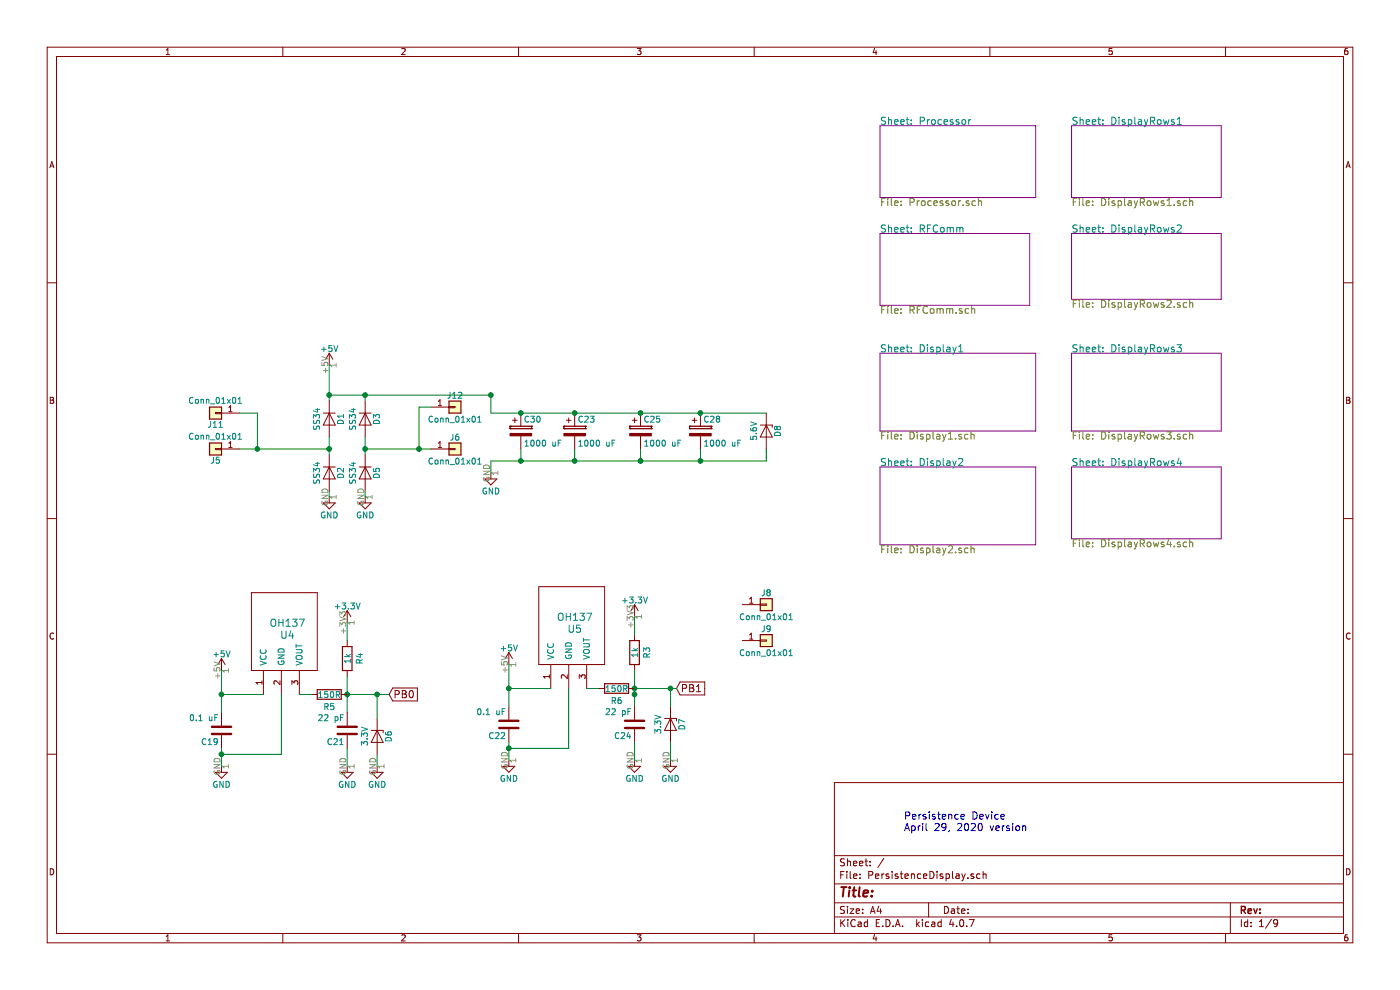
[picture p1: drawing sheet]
EESchema Schematic File Version 2
LIBS:power
LIBS:device
LIBS:switches
LIBS:relays
LIBS:motors
LIBS:transistors
LIBS:conn
LIBS:linear
LIBS:regul
LIBS:74xx
LIBS:cmos4000
LIBS:adc-dac
LIBS:memory
LIBS:xilinx
LIBS:microcontrollers
LIBS:dsp
LIBS:microchip
LIBS:analog_switches
LIBS:motorola
LIBS:texas
LIBS:intel
LIBS:audio
LIBS:interface
LIBS:digital-audio
LIBS:philips
LIBS:display
LIBS:cypress
LIBS:siliconi
LIBS:opto
LIBS:atmel
LIBS:contrib
LIBS:valves
LIBS:PersistenceDisplay-cache
LIBS:stm32f103c8t6
LIBS:AMS1117-3V3
LIBS:nrf24l01
LIBS:MCU_ST_STM32F1
LIBS:oh137
EELAYER 25 0
EELAYER END
$Descr A4 11693 8268
encoding utf-8
Sheet 1 9
Title ""
Date ""
Rev ""
Comp ""
Comment1 ""
Comment2 ""
Comment3 ""
Comment4 ""
$EndDescr
Text Notes 7550 6950 0    60   ~ 0
Persistence Device\nApril 29, 2020 version
$Sheet
S 7350 1050 1300 600 
U 5EA4EAEC
F0 "Processor" 60
F1 "Processor.sch" 60
$EndSheet
$Sheet
S 7350 1950 1250 600 
U 5EA4ED81
F0 "RFComm" 60
F1 "RFComm.sch" 60
$EndSheet
$Comp
L Conn_01x01 J5
U 1 1
P 1800 3750
F 0 "J5" H 1800 3850 50  0000 C CNN
F 1 "Conn_01x01" H 1800 3650 50  0000 C CNN
F 2 "PersistenceDisplay:ContactPad" H 1800 3750 50  0001 C CNN
F 3 "" H 1800 3750 50  0001 C CNN
	1    1800 3750
	-1   0    0    1   
$EndComp
$Comp
L GND #PWR01
U 1 1
P 4100 3950
F 0 "#PWR01" H 4100 3700 50  0001 C CNN
F 1 "GND" H 4100 3800 50  0000 C CNN
F 2 "" H 4100 3950 50  0001 C CNN
F 3 "" H 4100 3950 50  0001 C CNN
	1    4100 3950
	1    0    0    -1  
$EndComp
$Comp
L D_Zener D8
U 1 1
P 6400 3600
F 0 "D8" H 6400 3700 50  0000 C CNN
F 1 "5.6V" H 6400 3500 50  0000 C CNN
F 2 "Diodes_SMD:D_MiniMELF" H 6400 3600 50  0001 C CNN
F 3 "" H 6400 3600 50  0001 C CNN
F 4 "C8062" H 6400 3600 60  0001 C CNN "LCSC"
	1    6400 3600
	0    1    1    0   
$EndComp
$Comp
L D D1
U 1 1
P 2750 3500
F 0 "D1" H 2750 3600 50  0000 C CNN
F 1 "SS34" H 2750 3400 50  0000 C CNN
F 2 "Diodes_SMD:D_SMA" H 2750 3500 50  0001 C CNN
F 3 "" H 2750 3500 50  0001 C CNN
F 4 "C8678" H 2750 3500 60  0001 C CNN "LCSC"
	1    2750 3500
	0    1    1    0   
$EndComp
$Comp
L Conn_01x01 J6
U 1 1
P 3800 3750
F 0 "J6" H 3800 3850 50  0000 C CNN
F 1 "Conn_01x01" H 3800 3650 50  0000 C CNN
F 2 "PersistenceDisplay:ContactPad" H 3800 3750 50  0001 C CNN
F 3 "" H 3800 3750 50  0001 C CNN
	1    3800 3750
	1    0    0    -1  
$EndComp
$Comp
L D D2
U 1 1
P 2750 3950
F 0 "D2" H 2750 4050 50  0000 C CNN
F 1 "SS34" H 2750 3850 50  0000 C CNN
F 2 "Diodes_SMD:D_SMA" H 2750 3950 50  0001 C CNN
F 3 "" H 2750 3950 50  0001 C CNN
F 4 "C8678" H 2750 3950 60  0001 C CNN "LCSC"
	1    2750 3950
	0    1    1    0   
$EndComp
$Comp
L GND #PWR02
U 1 1
P 2750 4150
F 0 "#PWR02" H 2750 3900 50  0001 C CNN
F 1 "GND" H 2750 4000 50  0000 C CNN
F 2 "" H 2750 4150 50  0001 C CNN
F 3 "" H 2750 4150 50  0001 C CNN
	1    2750 4150
	1    0    0    -1  
$EndComp
$Comp
L D D5
U 1 1
P 3050 3950
F 0 "D5" H 3050 4050 50  0000 C CNN
F 1 "SS34" H 3050 3850 50  0000 C CNN
F 2 "Diodes_SMD:D_SMA" H 3050 3950 50  0001 C CNN
F 3 "" H 3050 3950 50  0001 C CNN
F 4 "C8678" H 3050 3950 60  0001 C CNN "LCSC"
	1    3050 3950
	0    1    1    0   
$EndComp
$Comp
L GND #PWR03
U 1 1
P 3050 4150
F 0 "#PWR03" H 3050 3900 50  0001 C CNN
F 1 "GND" H 3050 4000 50  0000 C CNN
F 2 "" H 3050 4150 50  0001 C CNN
F 3 "" H 3050 4150 50  0001 C CNN
	1    3050 4150
	1    0    0    -1  
$EndComp
$Comp
L D D3
U 1 1
P 3050 3500
F 0 "D3" H 3050 3600 50  0000 C CNN
F 1 "SS34" H 3050 3400 50  0000 C CNN
F 2 "Diodes_SMD:D_SMA" H 3050 3500 50  0001 C CNN
F 3 "" H 3050 3500 50  0001 C CNN
F 4 "C8678" H 3050 3500 60  0001 C CNN "LCSC"
	1    3050 3500
	0    1    1    0   
$EndComp
$Comp
L +5V #PWR04
U 1 1
P 2750 3050
F 0 "#PWR04" H 2750 2900 50  0001 C CNN
F 1 "+5V" H 2750 3190 50  0000 C CNN
F 2 "" H 2750 3050 50  0001 C CNN
F 3 "" H 2750 3050 50  0001 C CNN
	1    2750 3050
	1    0    0    -1  
$EndComp
$Comp
L +5V #PWR05
U 1 1
P 1850 5600
F 0 "#PWR05" H 1850 5450 50  0001 C CNN
F 1 "+5V" H 1850 5740 50  0000 C CNN
F 2 "" H 1850 5600 50  0001 C CNN
F 3 "" H 1850 5600 50  0001 C CNN
	1    1850 5600
	1    0    0    -1  
$EndComp
$Comp
L R R4
U 1 1
P 2900 5500
F 0 "R4" V 3000 5500 50  0000 C CNN
F 1 "1k" V 2900 5500 50  0000 C CNN
F 2 "Resistors_SMD:R_0805_HandSoldering" V 2830 5500 50  0001 C CNN
F 3 "" H 2900 5500 50  0001 C CNN
F 4 " C17513" V 2900 5500 60  0001 C CNN "LCSC"
	1    2900 5500
	1    0    0    1   
$EndComp
Text GLabel 3250 5800 2    60   Input ~ 0
PB0
$Comp
L GND #PWR06
U 1 1
P 1850 6400
F 0 "#PWR06" H 1850 6150 50  0001 C CNN
F 1 "GND" H 1850 6250 50  0000 C CNN
F 2 "" H 1850 6400 50  0001 C CNN
F 3 "" H 1850 6400 50  0001 C CNN
	1    1850 6400
	1    0    0    -1  
$EndComp
$Sheet
S 7350 2950 1300 650 
U 5EA63265
F0 "Display1" 60
F1 "Display1.sch" 60
$EndSheet
$Sheet
S 7350 3900 1300 650 
U 5EA6E09A
F0 "Display2" 60
F1 "Display2.sch" 60
$EndSheet
$Sheet
S 8950 1050 1250 600 
U 5EA76F13
F0 "DisplayRows1" 60
F1 "DisplayRows1.sch" 60
$EndSheet
$Sheet
S 8950 3900 1250 600 
U 5EA79004
F0 "DisplayRows4" 60
F1 "DisplayRows4.sch" 60
$EndSheet
$Sheet
S 8950 1950 1250 550 
U 5EA7D7AC
F0 "DisplayRows2" 60
F1 "DisplayRows2.sch" 60
$EndSheet
$Sheet
S 8950 2950 1250 650 
U 5EA7D7CD
F0 "DisplayRows3" 60
F1 "DisplayRows3.sch" 60
$EndSheet
$Comp
L CP C30
U 1 1
P 4350 3600
F 0 "C30" H 4375 3700 50  0000 L CNN
F 1 "1000 uF" H 4375 3500 50  0000 L CNN
F 2 "Capacitors_SMD:CP_Elec_10x10.5" H 4388 3450 50  0001 C CNN
F 3 "" H 4350 3600 50  0001 C CNN
	1    4350 3600
	1    0    0    -1  
$EndComp
$Comp
L Conn_01x01 J8
U 1 1
P 6400 5050
F 0 "J8" H 6400 5150 50  0000 C CNN
F 1 "Conn_01x01" H 6400 4950 50  0000 C CNN
F 2 "PersistenceDisplay:BigSlot" H 6400 5050 50  0001 C CNN
F 3 "" H 6400 5050 50  0001 C CNN
	1    6400 5050
	1    0    0    -1  
$EndComp
$Comp
L Conn_01x01 J9
U 1 1
P 6400 5350
F 0 "J9" H 6400 5450 50  0000 C CNN
F 1 "Conn_01x01" H 6400 5250 50  0000 C CNN
F 2 "PersistenceDisplay:BigSlot" H 6400 5350 50  0001 C CNN
F 3 "" H 6400 5350 50  0001 C CNN
	1    6400 5350
	1    0    0    -1  
$EndComp
$Comp
L Conn_01x01 J11
U 1 1
P 1800 3450
F 0 "J11" H 1800 3550 50  0000 C CNN
F 1 "Conn_01x01" H 1800 3350 50  0000 C CNN
F 2 "PersistenceDisplay:ContactPad" H 1800 3450 50  0001 C CNN
F 3 "" H 1800 3450 50  0001 C CNN
	1    1800 3450
	-1   0    0    1   
$EndComp
$Comp
L Conn_01x01 J12
U 1 1
P 3800 3400
F 0 "J12" H 3800 3500 50  0000 C CNN
F 1 "Conn_01x01" H 3800 3300 50  0000 C CNN
F 2 "PersistenceDisplay:ContactPad" H 3800 3400 50  0001 C CNN
F 3 "" H 3800 3400 50  0001 C CNN
	1    3800 3400
	1    0    0    -1  
$EndComp
$Comp
L CP C23
U 1 1
P 4800 3600
F 0 "C23" H 4825 3700 50  0000 L CNN
F 1 "1000 uF" H 4825 3500 50  0000 L CNN
F 2 "Capacitors_SMD:CP_Elec_10x10.5" H 4838 3450 50  0001 C CNN
F 3 "" H 4800 3600 50  0001 C CNN
	1    4800 3600
	1    0    0    -1  
$EndComp
$Comp
L CP C25
U 1 1
P 5350 3600
F 0 "C25" H 5375 3700 50  0000 L CNN
F 1 "1000 uF" H 5375 3500 50  0000 L CNN
F 2 "Capacitors_SMD:CP_Elec_10x10.5" H 5388 3450 50  0001 C CNN
F 3 "" H 5350 3600 50  0001 C CNN
	1    5350 3600
	1    0    0    -1  
$EndComp
$Comp
L CP C28
U 1 1
P 5850 3600
F 0 "C28" H 5875 3700 50  0000 L CNN
F 1 "1000 uF" H 5875 3500 50  0000 L CNN
F 2 "Capacitors_SMD:CP_Elec_10x10.5" H 5888 3450 50  0001 C CNN
F 3 "" H 5850 3600 50  0001 C CNN
	1    5850 3600
	1    0    0    -1  
$EndComp
$Comp
L OH137 U4
U 1 1
P 2400 5300
F 0 "U4" H 2400 5300 60  0000 C CNN
F 1 "OH137" H 2400 5400 60  0000 C CNN
F 2 "TO_SOT_Packages_THT:TO-92_Inline_Wide" H 2400 5300 60  0001 C CNN
F 3 "" H 2400 5300 60  0001 C CNN
	1    2400 5300
	1    0    0    -1  
$EndComp
$Comp
L C C19
U 1 1
P 1850 6100
F 0 "C19" H 1875 6200 50  0000 L CNN
F 1 "0.1 uF" H 1875 6000 50  0000 L CNN
F 2 "Capacitors_SMD:C_0805_HandSoldering" H 1888 5950 50  0001 C CNN
F 3 "" H 1850 6100 50  0001 C CNN
F 4 "C49678" H 1850 6100 60  0001 C CNN "LCSC"
	1    1850 6100
	-1   0    0    1   
$EndComp
Wire Wire Line
	4100 3850 4100 3950
Wire Wire Line
	2750 3650 2750 3800
Wire Wire Line
	2000 3750 2750 3750
Connection ~ 2750 3750
Wire Wire Line
	2750 3050 2750 3350
Wire Wire Line
	2750 4150 2750 4100
Wire Wire Line
	3050 4150 3050 4100
Wire Wire Line
	3050 3650 3050 3800
Wire Wire Line
	3050 3750 3600 3750
Connection ~ 3050 3750
Wire Wire Line
	3050 3350 3050 3300
Wire Wire Line
	2750 3300 4100 3300
Connection ~ 2750 3300
Connection ~ 3050 3300
Wire Wire Line
	2150 3450 2150 3750
Connection ~ 2150 3750
Connection ~ 3500 3750
Connection ~ 4100 3300
Wire Wire Line
	2000 3450 2150 3450
Wire Wire Line
	3500 3400 3600 3400
Wire Wire Line
	4100 3300 4100 3450
Wire Wire Line
	4350 3750 4350 3850
Wire Wire Line
	4100 3850 6400 3850
Wire Wire Line
	4100 3450 6400 3450
Connection ~ 4350 3450
Wire Wire Line
	4800 3850 4800 3750
Connection ~ 4350 3850
Connection ~ 4800 3450
Wire Wire Line
	5350 3850 5350 3750
Connection ~ 4800 3850
Connection ~ 5350 3450
Wire Wire Line
	5850 3850 5850 3750
Connection ~ 5350 3850
Connection ~ 5850 3450
Wire Wire Line
	6400 3850 6400 3750
Connection ~ 5850 3850
Wire Wire Line
	3500 3400 3500 3750
Wire Wire Line
	1850 5600 1850 5950
Wire Wire Line
	1850 5800 2200 5800
Wire Wire Line
	2900 5650 2900 5950
Wire Wire Line
	2900 5200 2900 5350
Connection ~ 1850 5800
Wire Wire Line
	1850 6250 1850 6400
$Comp
L C C21
U 1 1
P 2900 6100
F 0 "C21" H 2925 6200 50  0000 L CNN
F 1 "22 pF" H 2925 6000 50  0000 L CNN
F 2 "Capacitors_SMD:C_0805_HandSoldering" H 2938 5950 50  0001 C CNN
F 3 "" H 2900 6100 50  0001 C CNN
F 4 " C1804" H 2900 6100 60  0001 C CNN "LCSC"
	1    2900 6100
	-1   0    0    1   
$EndComp
$Comp
L GND #PWR07
U 1 1
P 2900 6400
F 0 "#PWR07" H 2900 6150 50  0001 C CNN
F 1 "GND" H 2900 6250 50  0000 C CNN
F 2 "" H 2900 6400 50  0001 C CNN
F 3 "" H 2900 6400 50  0001 C CNN
	1    2900 6400
	1    0    0    -1  
$EndComp
Wire Wire Line
	2900 6400 2900 6250
Connection ~ 2900 5800
Wire Wire Line
	1850 6300 2350 6300
Wire Wire Line
	2350 6300 2350 5800
Connection ~ 1850 6300
$Comp
L +5V #PWR08
U 1 1
P 4250 5550
F 0 "#PWR08" H 4250 5400 50  0001 C CNN
F 1 "+5V" H 4250 5690 50  0000 C CNN
F 2 "" H 4250 5550 50  0001 C CNN
F 3 "" H 4250 5550 50  0001 C CNN
	1    4250 5550
	1    0    0    -1  
$EndComp
$Comp
L R R3
U 1 1
P 5300 5450
F 0 "R3" V 5400 5450 50  0000 C CNN
F 1 "1k" V 5300 5450 50  0000 C CNN
F 2 "Resistors_SMD:R_0805_HandSoldering" V 5230 5450 50  0001 C CNN
F 3 "" H 5300 5450 50  0001 C CNN
F 4 " C17513" V 5300 5450 60  0001 C CNN "LCSC"
	1    5300 5450
	1    0    0    1   
$EndComp
Text GLabel 5650 5750 2    60   Input ~ 0
PB1
$Comp
L GND #PWR09
U 1 1
P 4250 6350
F 0 "#PWR09" H 4250 6100 50  0001 C CNN
F 1 "GND" H 4250 6200 50  0000 C CNN
F 2 "" H 4250 6350 50  0001 C CNN
F 3 "" H 4250 6350 50  0001 C CNN
	1    4250 6350
	1    0    0    -1  
$EndComp
$Comp
L OH137 U5
U 1 1
P 4800 5250
F 0 "U5" H 4800 5250 60  0000 C CNN
F 1 "OH137" H 4800 5350 60  0000 C CNN
F 2 "TO_SOT_Packages_THT:TO-92_Inline_Wide" H 4800 5250 60  0001 C CNN
F 3 "" H 4800 5250 60  0001 C CNN
	1    4800 5250
	1    0    0    -1  
$EndComp
$Comp
L C C22
U 1 1
P 4250 6050
F 0 "C22" H 4275 6150 50  0000 L CNN
F 1 "0.1 uF" H 4275 5950 50  0000 L CNN
F 2 "Capacitors_SMD:C_0805_HandSoldering" H 4288 5900 50  0001 C CNN
F 3 "" H 4250 6050 50  0001 C CNN
F 4 "C49678" H 4250 6050 60  0001 C CNN "LCSC"
	1    4250 6050
	-1   0    0    1   
$EndComp
Wire Wire Line
	4250 5550 4250 5900
Wire Wire Line
	4250 5750 4600 5750
Wire Wire Line
	5300 5600 5300 5900
Wire Wire Line
	5300 5150 5300 5300
Connection ~ 4250 5750
Wire Wire Line
	4250 6200 4250 6350
$Comp
L C C24
U 1 1
P 5300 6050
F 0 "C24" H 5325 6150 50  0000 L CNN
F 1 "22 pF" H 5325 5950 50  0000 L CNN
F 2 "Capacitors_SMD:C_0805_HandSoldering" H 5338 5900 50  0001 C CNN
F 3 "" H 5300 6050 50  0001 C CNN
F 4 " C1804" H 5300 6050 60  0001 C CNN "LCSC"
	1    5300 6050
	-1   0    0    1   
$EndComp
$Comp
L GND #PWR010
U 1 1
P 5300 6350
F 0 "#PWR010" H 5300 6100 50  0001 C CNN
F 1 "GND" H 5300 6200 50  0000 C CNN
F 2 "" H 5300 6350 50  0001 C CNN
F 3 "" H 5300 6350 50  0001 C CNN
	1    5300 6350
	1    0    0    -1  
$EndComp
Wire Wire Line
	5300 6350 5300 6200
Connection ~ 5300 5750
Wire Wire Line
	4250 6250 4750 6250
Wire Wire Line
	4750 6250 4750 5750
Connection ~ 4250 6250
$Comp
L D_Zener D7
U 1 1
P 5600 6050
F 0 "D7" H 5600 6150 50  0000 C CNN
F 1 "3.3V" H 5600 5950 50  0000 C CNN
F 2 "Diodes_SMD:D_MiniMELF" H 5600 6050 50  0001 C CNN
F 3 "" H 5600 6050 50  0001 C CNN
F 4 "C8056" H 5600 6050 60  0001 C CNN "LCSC"
	1    5600 6050
	0    1    1    0   
$EndComp
$Comp
L R R6
U 1 1
P 5150 5750
F 0 "R6" V 5250 5750 50  0000 C CNN
F 1 "150R" V 5150 5750 50  0000 C CNN
F 2 "Resistors_SMD:R_0805_HandSoldering" V 5080 5750 50  0001 C CNN
F 3 "" H 5150 5750 50  0001 C CNN
F 4 " C17471" V 5150 5750 60  0001 C CNN "LCSC"
	1    5150 5750
	0    -1   1    0   
$EndComp
Wire Wire Line
	5000 5750 4900 5750
Wire Wire Line
	5300 5750 5650 5750
Wire Wire Line
	5300 5750 5300 5800
Connection ~ 5300 5800
$Comp
L R R5
U 1 1
P 2750 5800
F 0 "R5" V 2850 5800 50  0000 C CNN
F 1 "150R" V 2750 5800 50  0000 C CNN
F 2 "Resistors_SMD:R_0805_HandSoldering" V 2680 5800 50  0001 C CNN
F 3 "" H 2750 5800 50  0001 C CNN
F 4 " C17471" V 2750 5800 60  0001 C CNN "LCSC"
	1    2750 5800
	0    -1   1    0   
$EndComp
Wire Wire Line
	2600 5800 2500 5800
Wire Wire Line
	5600 5900 5600 5750
Connection ~ 5600 5750
$Comp
L GND #PWR011
U 1 1
P 5600 6350
F 0 "#PWR011" H 5600 6100 50  0001 C CNN
F 1 "GND" H 5600 6200 50  0000 C CNN
F 2 "" H 5600 6350 50  0001 C CNN
F 3 "" H 5600 6350 50  0001 C CNN
	1    5600 6350
	1    0    0    -1  
$EndComp
$Comp
L D_Zener D6
U 1 1
P 3150 6150
F 0 "D6" H 3150 6250 50  0000 C CNN
F 1 "3.3V" H 3150 6050 50  0000 C CNN
F 2 "Diodes_SMD:D_MiniMELF" H 3150 6150 50  0001 C CNN
F 3 "" H 3150 6150 50  0001 C CNN
F 4 "C8056" H 3150 6150 60  0001 C CNN "LCSC"
	1    3150 6150
	0    1    1    0   
$EndComp
Wire Wire Line
	2900 5800 3250 5800
$Comp
L GND #PWR012
U 1 1
P 3150 6400
F 0 "#PWR012" H 3150 6150 50  0001 C CNN
F 1 "GND" H 3150 6250 50  0000 C CNN
F 2 "" H 3150 6400 50  0001 C CNN
F 3 "" H 3150 6400 50  0001 C CNN
	1    3150 6400
	1    0    0    -1  
$EndComp
Wire Wire Line
	3150 6300 3150 6400
Wire Wire Line
	3150 6000 3150 5800
Connection ~ 3150 5800
$Comp
L +3.3V #PWR013
U 1 1
P 2900 5200
F 0 "#PWR013" H 2900 5050 50  0001 C CNN
F 1 "+3.3V" H 2900 5340 50  0000 C CNN
F 2 "" H 2900 5200 50  0001 C CNN
F 3 "" H 2900 5200 50  0001 C CNN
	1    2900 5200
	1    0    0    -1  
$EndComp
$Comp
L +3.3V #PWR014
U 1 1
P 5300 5150
F 0 "#PWR014" H 5300 5000 50  0001 C CNN
F 1 "+3.3V" H 5300 5290 50  0000 C CNN
F 2 "" H 5300 5150 50  0001 C CNN
F 3 "" H 5300 5150 50  0001 C CNN
	1    5300 5150
	1    0    0    -1  
$EndComp
Wire Wire Line
	5600 6350 5600 6200
$EndSCHEMATC
